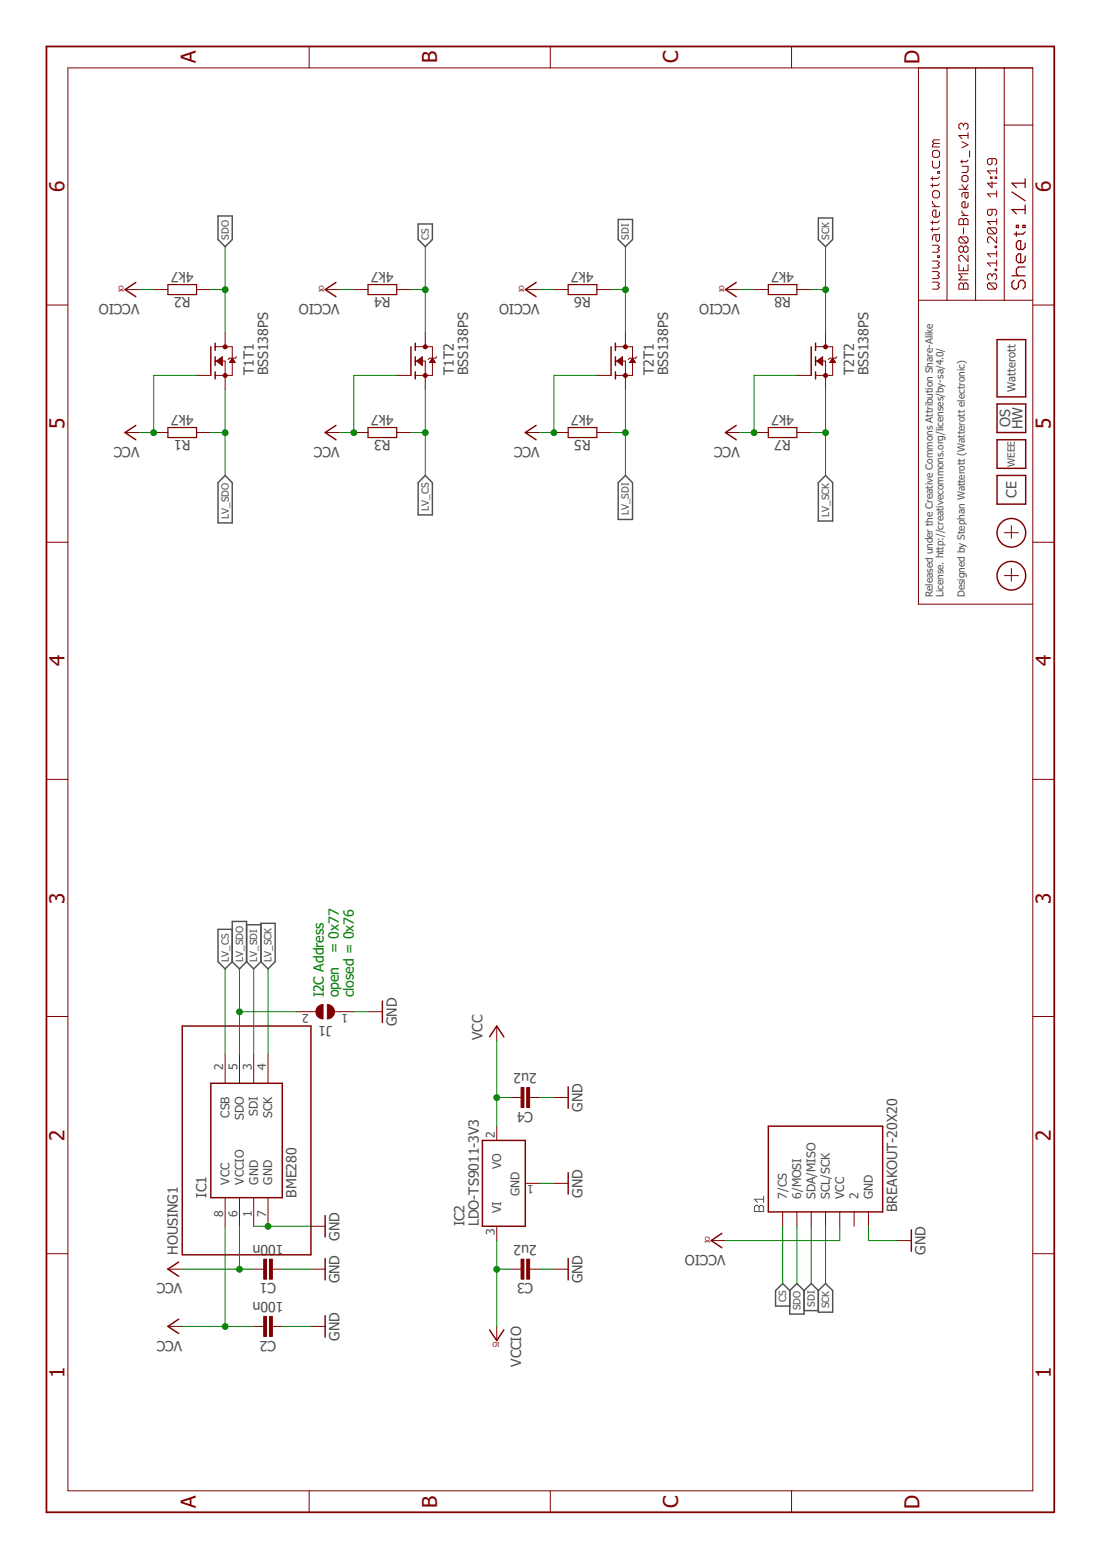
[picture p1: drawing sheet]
<?xml version="1.0" encoding="utf-8"?>
<!DOCTYPE eagle SYSTEM "eagle.dtd">
<eagle version="7.7.0">
<drawing>
<settings>
<setting alwaysvectorfont="no"/>
<setting verticaltext="up"/>
</settings>
<grid distance="0.1" unitdist="inch" unit="inch" style="lines" multiple="1" display="no" altdistance="0.01" altunitdist="inch" altunit="inch"/>
<schematic xreflabel="%F%N/%S.%C%R" xrefpart="/%S.%C%R">
<libraries>
<library name="we-board">
<symbols>
<symbol name="BREAKOUT">
<wire x1="-7.62" y1="10.16" x2="-7.62" y2="-10.16" width="0.254" layer="94"/>
<wire x1="-7.62" y1="-10.16" x2="7.62" y2="-10.16" width="0.254" layer="94"/>
<wire x1="7.62" y1="-10.16" x2="7.62" y2="10.16" width="0.254" layer="94"/>
<wire x1="7.62" y1="10.16" x2="-7.62" y2="10.16" width="0.254" layer="94"/>
<text x="-7.62" y="12.7" size="1.778" layer="95" font="vector" align="top-left">&gt;NAME</text>
<text x="-7.62" y="-12.7" size="1.778" layer="95">&gt;Value</text>
<pin name="6/MOSI" x="-10.16" y="5.08" visible="pin" length="short"/>
<pin name="SDA/MISO" x="-10.16" y="2.54" visible="pin" length="short"/>
<pin name="SCL/SCK" x="-10.16" y="0" visible="pin" length="short"/>
<pin name="VCC" x="-10.16" y="-2.54" visible="pin" length="short" direction="pwr"/>
<pin name="2" x="-10.16" y="-5.08" visible="pin" length="short"/>
<pin name="GND" x="-10.16" y="-7.62" visible="pin" length="short" direction="pwr"/>
<pin name="7/CS" x="-10.16" y="7.62" visible="pin" length="short"/>
</symbol>
</symbols>
<devicesets>
<deviceset name="BREAKOUT" prefix="B">
<gates>
<gate name="BOARD" symbol="BREAKOUT" x="0" y="0"/>
</gates>
<devices>
<device name="-20X20" package="BREAKOUT-20X20">
<connects>
<connect gate="BOARD" pin="2" pad="2"/>
<connect gate="BOARD" pin="6/MOSI" pad="MOSI"/>
<connect gate="BOARD" pin="7/CS" pad="CS"/>
<connect gate="BOARD" pin="GND" pad="GND"/>
<connect gate="BOARD" pin="SCL/SCK" pad="SCL/SCK"/>
<connect gate="BOARD" pin="SDA/MISO" pad="SDA/MISO"/>
<connect gate="BOARD" pin="VCC" pad="VCC"/>
</connects>
<technologies>
<technology name=""/>
</technologies>
</device>
</devices>
</deviceset>
</devicesets>
</library>
<library name="we-sensor">
<symbols>
<symbol name="BME280">
<pin name="VCC" x="-15.24" y="5.08" length="middle" direction="pwr"/>
<pin name="GND@1" x="-15.24" y="0" length="middle" direction="pwr"/>
<pin name="VCCIO" x="-15.24" y="2.54" length="middle" direction="pwr"/>
<pin name="SDO" x="15.24" y="2.54" length="middle" rot="R180"/>
<pin name="SCK" x="15.24" y="-2.54" length="middle" rot="R180"/>
<pin name="SDI" x="15.24" y="0" length="middle" rot="R180"/>
<pin name="CSB" x="15.24" y="5.08" length="middle" direction="in" rot="R180"/>
<pin name="GND@2" x="-15.24" y="-2.54" length="middle" direction="pwr"/>
<wire x1="-10.16" y1="7.62" x2="10.16" y2="7.62" width="0.254" layer="94"/>
<wire x1="10.16" y1="7.62" x2="10.16" y2="-5.08" width="0.254" layer="94"/>
<wire x1="10.16" y1="-5.08" x2="-10.16" y2="-5.08" width="0.254" layer="94"/>
<wire x1="-10.16" y1="-5.08" x2="-10.16" y2="7.62" width="0.254" layer="94"/>
<text x="-10.16" y="10.16" size="1.778" layer="95" align="top-left">&gt;NAME</text>
<text x="-10.16" y="-7.62" size="1.778" layer="96">&gt;VALUE</text>
</symbol>
<symbol name="SF2">
<text x="-20.32" y="12.7" size="1.778" layer="95" align="top-left">&gt;NAME</text>
<wire x1="-20.32" y1="10.16" x2="-20.32" y2="-12.7" width="0.254" layer="94"/>
<wire x1="-20.32" y1="-12.7" x2="20.32" y2="-12.7" width="0.254" layer="94"/>
<wire x1="20.32" y1="-12.7" x2="20.32" y2="10.16" width="0.254" layer="94"/>
<wire x1="20.32" y1="10.16" x2="-20.32" y2="10.16" width="0.254" layer="94"/>
</symbol>
</symbols>
<devicesets>
<deviceset name="BME280" prefix="IC">
<gates>
<gate name="IC" symbol="BME280" x="0" y="0"/>
</gates>
<devices>
<device name="" package="BME280">
<connects>
<connect gate="IC" pin="CSB" pad="2"/>
<connect gate="IC" pin="GND@1" pad="1"/>
<connect gate="IC" pin="GND@2" pad="7"/>
<connect gate="IC" pin="SCK" pad="4"/>
<connect gate="IC" pin="SDI" pad="3"/>
<connect gate="IC" pin="SDO" pad="5"/>
<connect gate="IC" pin="VCC" pad="8"/>
<connect gate="IC" pin="VCCIO" pad="6"/>
</connects>
<technologies>
<technology name=""/>
</technologies>
</device>
</devices>
</deviceset>
<deviceset name="SF2" prefix="H">
<gates>
<gate name="H" symbol="SF2" x="0" y="0"/>
</gates>
<devices>
<device name="" package="SF2">
<technologies>
<technology name=""/>
</technologies>
</device>
</devices>
</deviceset>
</devicesets>
</library>
<library name="supply1">
<symbols>
<symbol name="GND">
<wire x1="-1.905" y1="0" x2="1.905" y2="0" width="0.254" layer="94"/>
<text x="-2.54" y="-2.54" size="1.778" layer="96">&gt;VALUE</text>
<pin name="GND" x="0" y="2.54" visible="off" length="short" direction="sup" rot="R270"/>
</symbol>
<symbol name="VCC">
<wire x1="1.27" y1="-1.905" x2="0" y2="0" width="0.254" layer="94"/>
<wire x1="0" y1="0" x2="-1.27" y2="-1.905" width="0.254" layer="94"/>
<text x="-2.54" y="-2.54" size="1.778" layer="96" rot="R90">&gt;VALUE</text>
<pin name="VCC" x="0" y="-2.54" visible="off" length="short" direction="sup" rot="R90"/>
</symbol>
<symbol name="VCCIO">
<wire x1="1.27" y1="-1.905" x2="0" y2="0" width="0.254" layer="94"/>
<wire x1="0" y1="0" x2="-1.27" y2="-1.905" width="0.254" layer="94"/>
<text x="-2.54" y="-2.54" size="1.778" layer="96" rot="R90">&gt;VALUE</text>
<text x="-0.508" y="0.254" size="0.8128" layer="94">IO</text>
<pin name="VCCIO" x="0" y="-2.54" visible="off" length="short" direction="sup" rot="R90"/>
</symbol>
</symbols>
<devicesets>
<deviceset name="GND" prefix="GND">
<gates>
<gate name="1" symbol="GND" x="0" y="0"/>
</gates>
<devices>
<device name="">
<technologies>
<technology name=""/>
</technologies>
</device>
</devices>
</deviceset>
<deviceset name="VCC" prefix="P+">
<gates>
<gate name="VCC" symbol="VCC" x="0" y="0"/>
</gates>
<devices>
<device name="">
<technologies>
<technology name=""/>
</technologies>
</device>
</devices>
</deviceset>
<deviceset name="VCCIO" prefix="VCC">
<gates>
<gate name="G$1" symbol="VCCIO" x="0" y="0"/>
</gates>
<devices>
<device name="">
<technologies>
<technology name=""/>
</technologies>
</device>
</devices>
</deviceset>
</devicesets>
</library>
<library name="we-rcl">
<symbols>
<symbol name="CAPACITOR">
<pin name="1" x="-2.54" y="0" visible="off" length="point" direction="pas" swaplevel="1"/>
<pin name="2" x="2.54" y="0" visible="off" length="point" direction="pas" swaplevel="1" rot="R180"/>
<text x="0" y="2.54" size="1.778" layer="95" align="bottom-center">&gt;NAME</text>
<text x="0" y="-2.54" size="1.778" layer="96" align="top-center">&gt;VALUE</text>
<wire x1="-2.54" y1="0" x2="-0.762" y2="0" width="0.1524" layer="94"/>
<wire x1="2.54" y1="0" x2="0.762" y2="0" width="0.1524" layer="94"/>
<rectangle x1="-1.27" y1="-0.254" x2="2.286" y2="0.254" layer="94" rot="R90"/>
<rectangle x1="-2.286" y1="-0.254" x2="1.27" y2="0.254" layer="94" rot="R90"/>
</symbol>
<symbol name="RESISTOR">
<pin name="1" x="-5.08" y="0" visible="off" length="short" direction="pas" swaplevel="1"/>
<pin name="2" x="5.08" y="0" visible="off" length="short" direction="pas" swaplevel="1" rot="R180"/>
<wire x1="-2.54" y1="0.889" x2="2.54" y2="0.889" width="0.2032" layer="94"/>
<wire x1="2.54" y1="0.889" x2="2.54" y2="-0.889" width="0.2032" layer="94"/>
<wire x1="2.54" y1="-0.889" x2="-2.54" y2="-0.889" width="0.2032" layer="94"/>
<wire x1="-2.54" y1="-0.889" x2="-2.54" y2="0.889" width="0.2032" layer="94"/>
<text x="0" y="1.27" size="1.778" layer="95" align="bottom-center">&gt;NAME</text>
<text x="0" y="-1.27" size="1.778" layer="96" align="top-center">&gt;VALUE</text>
</symbol>
<symbol name="JUMPER2">
<wire x1="0.381" y1="0.635" x2="0.381" y2="-0.635" width="1.27" layer="94" curve="-180" cap="flat"/>
<wire x1="-0.381" y1="-0.635" x2="-0.381" y2="0.635" width="1.27" layer="94" curve="-180" cap="flat"/>
<wire x1="2.54" y1="0" x2="1.651" y2="0" width="0.1524" layer="94"/>
<wire x1="-2.54" y1="0" x2="-1.651" y2="0" width="0.1524" layer="94"/>
<text x="0" y="2.54" size="1.778" layer="95" align="bottom-center">&gt;NAME</text>
<pin name="2" x="5.08" y="0" visible="pad" length="short" direction="pas" rot="R180"/>
<pin name="1" x="-5.08" y="0" visible="pad" length="short" direction="pas"/>
</symbol>
</symbols>
<devicesets>
<deviceset name="CAPACITOR" prefix="C" uservalue="yes">
<gates>
<gate name="C" symbol="CAPACITOR" x="0" y="0"/>
</gates>
<devices>
<device name="-0402" package="C0402">
<connects>
<connect gate="C" pin="1" pad="1"/>
<connect gate="C" pin="2" pad="2"/>
</connects>
<technologies>
<technology name=""/>
</technologies>
</device>
<device name="-0603" package="C0603">
<connects>
<connect gate="C" pin="1" pad="1"/>
<connect gate="C" pin="2" pad="2"/>
</connects>
<technologies>
<technology name=""/>
</technologies>
</device>
<device name="-0805" package="C0805">
<connects>
<connect gate="C" pin="1" pad="1"/>
<connect gate="C" pin="2" pad="2"/>
</connects>
<technologies>
<technology name=""/>
</technologies>
</device>
<device name="-1206" package="C1206">
<connects>
<connect gate="C" pin="1" pad="1"/>
<connect gate="C" pin="2" pad="2"/>
</connects>
<technologies>
<technology name=""/>
</technologies>
</device>
<device name="-0201" package="C0201">
<connects>
<connect gate="C" pin="1" pad="1"/>
<connect gate="C" pin="2" pad="2"/>
</connects>
<technologies>
<technology name=""/>
</technologies>
</device>
<device name="-1210" package="C1210">
<connects>
<connect gate="C" pin="1" pad="1"/>
<connect gate="C" pin="2" pad="2"/>
</connects>
<technologies>
<technology name=""/>
</technologies>
</device>
<device name="-1808" package="C1808">
<connects>
<connect gate="C" pin="1" pad="1"/>
<connect gate="C" pin="2" pad="2"/>
</connects>
<technologies>
<technology name=""/>
</technologies>
</device>
<device name="-1812" package="C1812">
<connects>
<connect gate="C" pin="1" pad="1"/>
<connect gate="C" pin="2" pad="2"/>
</connects>
<technologies>
<technology name=""/>
</technologies>
</device>
<device name="-1825" package="C1825">
<connects>
<connect gate="C" pin="1" pad="1"/>
<connect gate="C" pin="2" pad="2"/>
</connects>
<technologies>
<technology name=""/>
</technologies>
</device>
</devices>
</deviceset>
<deviceset name="RESISTOR" prefix="R" uservalue="yes">
<gates>
<gate name="R" symbol="RESISTOR" x="0" y="0"/>
</gates>
<devices>
<device name="-0603" package="C0603">
<connects>
<connect gate="R" pin="1" pad="1"/>
<connect gate="R" pin="2" pad="2"/>
</connects>
<technologies>
<technology name=""/>
</technologies>
</device>
<device name="-0805" package="C0805">
<connects>
<connect gate="R" pin="1" pad="1"/>
<connect gate="R" pin="2" pad="2"/>
</connects>
<technologies>
<technology name=""/>
</technologies>
</device>
<device name="-0402" package="C0402">
<connects>
<connect gate="R" pin="1" pad="1"/>
<connect gate="R" pin="2" pad="2"/>
</connects>
<technologies>
<technology name=""/>
</technologies>
</device>
<device name="-1206" package="C1206">
<connects>
<connect gate="R" pin="1" pad="1"/>
<connect gate="R" pin="2" pad="2"/>
</connects>
<technologies>
<technology name=""/>
</technologies>
</device>
<device name="-0201" package="C0201">
<connects>
<connect gate="R" pin="1" pad="1"/>
<connect gate="R" pin="2" pad="2"/>
</connects>
<technologies>
<technology name=""/>
</technologies>
</device>
<device name="-1210" package="C1210">
<connects>
<connect gate="R" pin="1" pad="1"/>
<connect gate="R" pin="2" pad="2"/>
</connects>
<technologies>
<technology name=""/>
</technologies>
</device>
<device name="-1808" package="C1808">
<connects>
<connect gate="R" pin="1" pad="1"/>
<connect gate="R" pin="2" pad="2"/>
</connects>
<technologies>
<technology name=""/>
</technologies>
</device>
<device name="-1812" package="C1812">
<connects>
<connect gate="R" pin="1" pad="1"/>
<connect gate="R" pin="2" pad="2"/>
</connects>
<technologies>
<technology name=""/>
</technologies>
</device>
<device name="-1825" package="C1825">
<connects>
<connect gate="R" pin="1" pad="1"/>
<connect gate="R" pin="2" pad="2"/>
</connects>
<technologies>
<technology name=""/>
</technologies>
</device>
<device name="-07" package="R0207/7">
<connects>
<connect gate="R" pin="1" pad="1"/>
<connect gate="R" pin="2" pad="2"/>
</connects>
<technologies>
<technology name=""/>
</technologies>
</device>
<device name="-10" package="R0207/10">
<connects>
<connect gate="R" pin="1" pad="1"/>
<connect gate="R" pin="2" pad="2"/>
</connects>
<technologies>
<technology name=""/>
</technologies>
</device>
<device name="-12" package="R0207/12">
<connects>
<connect gate="R" pin="1" pad="1"/>
<connect gate="R" pin="2" pad="2"/>
</connects>
<technologies>
<technology name=""/>
</technologies>
</device>
<device name="-15" package="R0207/15">
<connects>
<connect gate="R" pin="1" pad="1"/>
<connect gate="R" pin="2" pad="2"/>
</connects>
<technologies>
<technology name=""/>
</technologies>
</device>
<device name="10LP" package="R0207/10-LARGE_PADS">
<connects>
<connect gate="R" pin="1" pad="1"/>
<connect gate="R" pin="2" pad="2"/>
</connects>
<technologies>
<technology name=""/>
</technologies>
</device>
</devices>
</deviceset>
<deviceset name="JUMPER2" prefix="J">
<gates>
<gate name="J" symbol="JUMPER2" x="0" y="0"/>
</gates>
<devices>
<device name="-0603" package="JUMPER2-0603">
<connects>
<connect gate="J" pin="1" pad="1"/>
<connect gate="J" pin="2" pad="2"/>
</connects>
<technologies>
<technology name=""/>
</technologies>
</device>
<device name="-0603-NC" package="JUMPER2-0603_NC">
<connects>
<connect gate="J" pin="1" pad="1"/>
<connect gate="J" pin="2" pad="2"/>
</connects>
<technologies>
<technology name=""/>
</technologies>
</device>
<device name="-0402" package="JUMPER2-0402">
<connects>
<connect gate="J" pin="1" pad="1"/>
<connect gate="J" pin="2" pad="2"/>
</connects>
<technologies>
<technology name=""/>
</technologies>
</device>
<device name="-0402-NC" package="JUMPER2-0402_NC">
<connects>
<connect gate="J" pin="1" pad="1"/>
<connect gate="J" pin="2" pad="2"/>
</connects>
<technologies>
<technology name=""/>
</technologies>
</device>
<device name="-0201" package="JUMPER2-0201">
<connects>
<connect gate="J" pin="1" pad="1"/>
<connect gate="J" pin="2" pad="2"/>
</connects>
<technologies>
<technology name=""/>
</technologies>
</device>
<device name="-0201-NC" package="JUMPER2-0201_NC">
<connects>
<connect gate="J" pin="1" pad="1"/>
<connect gate="J" pin="2" pad="2"/>
</connects>
<technologies>
<technology name=""/>
</technologies>
</device>
</devices>
</deviceset>
</devicesets>
</library>
<library name="we-power">
<symbols>
<symbol name="78XX">
<wire x1="-7.62" y1="-5.08" x2="7.62" y2="-5.08" width="0.254" layer="94"/>
<wire x1="7.62" y1="-5.08" x2="7.62" y2="2.54" width="0.254" layer="94"/>
<wire x1="7.62" y1="2.54" x2="-7.62" y2="2.54" width="0.254" layer="94"/>
<wire x1="-7.62" y1="2.54" x2="-7.62" y2="-5.08" width="0.254" layer="94"/>
<text x="-7.62" y="5.715" size="1.778" layer="95">&gt;NAME</text>
<text x="-7.62" y="3.175" size="1.778" layer="96">&gt;VALUE</text>
<text x="-2.286" y="-4.064" size="1.524" layer="95">GND</text>
<pin name="VI" x="-10.16" y="0" length="short" direction="in"/>
<pin name="GND" x="0" y="-7.62" visible="pad" length="short" direction="pas" rot="R90"/>
<pin name="VO" x="10.16" y="0" length="short" direction="pas" rot="R180"/>
</symbol>
</symbols>
<devicesets>
<deviceset name="LDO" prefix="IC">
<gates>
<gate name="A" symbol="78XX" x="0" y="0"/>
</gates>
<devices>
<device name="-TS5204-3V3" package="SOT23">
<connects>
<connect gate="A" pin="GND" pad="3"/>
<connect gate="A" pin="VI" pad="2"/>
<connect gate="A" pin="VO" pad="1"/>
</connects>
<technologies>
<technology name="">
<attribute name="NRND" value="NRND" constant="no"/>
</technology>
</technologies>
</device>
<device name="-TS1117CW-3V3" package="SOT223">
<connects>
<connect gate="A" pin="GND" pad="1"/>
<connect gate="A" pin="VI" pad="3"/>
<connect gate="A" pin="VO" pad="2 4"/>
</connects>
<technologies>
<technology name=""/>
</technologies>
</device>
<device name="-78MXX" package="SOT252">
<connects>
<connect gate="A" pin="GND" pad="2"/>
<connect gate="A" pin="VI" pad="1"/>
<connect gate="A" pin="VO" pad="3"/>
</connects>
<technologies>
<technology name=""/>
</technologies>
</device>
<device name="-TS1117CW-5V" package="SOT223">
<connects>
<connect gate="A" pin="GND" pad="1"/>
<connect gate="A" pin="VI" pad="3"/>
<connect gate="A" pin="VO" pad="2 4"/>
</connects>
<technologies>
<technology name=""/>
</technologies>
</device>
<device name="-TS5204-5V" package="SOT23">
<connects>
<connect gate="A" pin="GND" pad="3"/>
<connect gate="A" pin="VI" pad="2"/>
<connect gate="A" pin="VO" pad="1"/>
</connects>
<technologies>
<technology name="">
<attribute name="NRND" value="NRND" constant="no"/>
</technology>
</technologies>
</device>
<device name="-TS9011-5V" package="SOT23">
<connects>
<connect gate="A" pin="GND" pad="1"/>
<connect gate="A" pin="VI" pad="3"/>
<connect gate="A" pin="VO" pad="2"/>
</connects>
<technologies>
<technology name=""/>
</technologies>
</device>
<device name="-TS9011-3V3" package="SOT23">
<connects>
<connect gate="A" pin="GND" pad="1"/>
<connect gate="A" pin="VI" pad="3"/>
<connect gate="A" pin="VO" pad="2"/>
</connects>
<technologies>
<technology name=""/>
</technologies>
</device>
<device name="-TS1117CP-5V" package="DPACK">
<connects>
<connect gate="A" pin="GND" pad="1"/>
<connect gate="A" pin="VI" pad="3"/>
<connect gate="A" pin="VO" pad="4"/>
</connects>
<technologies>
<technology name=""/>
</technologies>
</device>
</devices>
</deviceset>
</devicesets>
</library>
<library name="we-transistor">
<symbols>
<symbol name="MOSFET_N-CHN">
<text x="2.54" y="0" size="1.778" layer="95">&gt;NAME</text>
<text x="2.54" y="-2.54" size="1.778" layer="96">&gt;VALUE</text>
<pin name="G" x="-5.08" y="-2.54" visible="off" length="short" direction="pas"/>
<pin name="D" x="0" y="5.08" visible="off" length="short" direction="pas" rot="R270"/>
<pin name="S" x="0" y="-5.08" visible="off" length="short" direction="pas" rot="R90"/>
<wire x1="-1.778" y1="0.762" x2="-1.778" y2="0" width="0.254" layer="94"/>
<wire x1="-1.778" y1="0" x2="-1.778" y2="-0.762" width="0.254" layer="94"/>
<wire x1="-1.778" y1="3.175" x2="-1.778" y2="2.54" width="0.254" layer="94"/>
<wire x1="-1.778" y1="2.54" x2="-1.778" y2="1.905" width="0.254" layer="94"/>
<wire x1="-1.778" y1="0" x2="0" y2="0" width="0.1524" layer="94"/>
<wire x1="0" y1="0" x2="0" y2="-2.54" width="0.1524" layer="94"/>
<wire x1="-1.778" y1="-1.905" x2="-1.778" y2="-2.54" width="0.254" layer="94"/>
<wire x1="-1.778" y1="-2.54" x2="-1.778" y2="-3.175" width="0.254" layer="94"/>
<wire x1="-2.54" y1="2.54" x2="-2.54" y2="-2.54" width="0.254" layer="94"/>
<wire x1="0" y1="-2.54" x2="-1.778" y2="-2.54" width="0.1524" layer="94"/>
<wire x1="1.27" y1="2.54" x2="1.27" y2="0.508" width="0.1524" layer="94"/>
<wire x1="1.27" y1="0.508" x2="1.27" y2="-2.54" width="0.1524" layer="94"/>
<wire x1="0" y1="-2.54" x2="1.27" y2="-2.54" width="0.1524" layer="94"/>
<wire x1="-1.778" y1="2.54" x2="1.27" y2="2.54" width="0.1524" layer="94"/>
<wire x1="2.032" y1="0.762" x2="1.778" y2="0.508" width="0.1524" layer="94"/>
<wire x1="1.778" y1="0.508" x2="1.27" y2="0.508" width="0.1524" layer="94"/>
<wire x1="1.27" y1="0.508" x2="0.762" y2="0.508" width="0.1524" layer="94"/>
<wire x1="0.762" y1="0.508" x2="0.508" y2="0.254" width="0.1524" layer="94"/>
<circle x="0" y="-2.54" radius="0.3592" width="0" layer="94"/>
<circle x="0" y="2.54" radius="0.3592" width="0" layer="94"/>
<polygon width="0.1524" layer="94">
<vertex x="1.27" y="0.508"/>
<vertex x="0.762" y="-0.254"/>
<vertex x="1.778" y="-0.254"/>
</polygon>
<polygon width="0.1524" layer="94">
<vertex x="-1.524" y="0"/>
<vertex x="-0.508" y="0.762"/>
<vertex x="-0.508" y="-0.762"/>
</polygon>
</symbol>
</symbols>
<devicesets>
<deviceset name="BSS138PS" prefix="T">
<gates>
<gate name="T1" symbol="MOSFET_N-CHN" x="0" y="10.16"/>
<gate name="T2" symbol="MOSFET_N-CHN" x="0" y="-10.16"/>
</gates>
<devices>
<device name="" package="SOT363">
<connects>
<connect gate="T1" pin="D" pad="6"/>
<connect gate="T1" pin="G" pad="2"/>
<connect gate="T1" pin="S" pad="1"/>
<connect gate="T2" pin="D" pad="3"/>
<connect gate="T2" pin="G" pad="5"/>
<connect gate="T2" pin="S" pad="4"/>
</connects>
<technologies>
<technology name=""/>
</technologies>
</device>
</devices>
</deviceset>
</devicesets>
</library>
<library name="we-symbol">
<symbols>
<symbol name="A4L-LOC">
<wire x1="256.54" y1="3.81" x2="256.54" y2="8.89" width="0.1016" layer="94"/>
<wire x1="256.54" y1="8.89" x2="256.54" y2="13.97" width="0.1016" layer="94"/>
<wire x1="256.54" y1="13.97" x2="256.54" y2="19.05" width="0.1016" layer="94"/>
<wire x1="256.54" y1="19.05" x2="256.54" y2="24.13" width="0.1016" layer="94"/>
<wire x1="161.29" y1="3.81" x2="161.29" y2="24.13" width="0.1016" layer="94"/>
<wire x1="161.29" y1="24.13" x2="215.265" y2="24.13" width="0.1016" layer="94"/>
<wire x1="215.265" y1="24.13" x2="256.54" y2="24.13" width="0.1016" layer="94"/>
<wire x1="246.38" y1="3.81" x2="246.38" y2="8.89" width="0.1016" layer="94"/>
<wire x1="246.38" y1="8.89" x2="256.54" y2="8.89" width="0.1016" layer="94"/>
<wire x1="246.38" y1="8.89" x2="215.265" y2="8.89" width="0.1016" layer="94"/>
<wire x1="215.265" y1="8.89" x2="215.265" y2="3.81" width="0.1016" layer="94"/>
<wire x1="215.265" y1="8.89" x2="215.265" y2="13.97" width="0.1016" layer="94"/>
<wire x1="215.265" y1="13.97" x2="256.54" y2="13.97" width="0.1016" layer="94"/>
<wire x1="215.265" y1="13.97" x2="215.265" y2="19.05" width="0.1016" layer="94"/>
<wire x1="215.265" y1="19.05" x2="256.54" y2="19.05" width="0.1016" layer="94"/>
<wire x1="215.265" y1="19.05" x2="215.265" y2="24.13" width="0.1016" layer="94"/>
<frame x1="0" y1="0" x2="260.35" y2="179.07" columns="6" rows="4" layer="94"/>
<text x="217.17" y="15.24" size="1.778" layer="94" font="vector">&gt;DRAWING_NAME</text>
<text x="217.17" y="10.16" size="1.778" layer="94" font="vector">&gt;LAST_DATE_TIME</text>
<text x="230.505" y="5.08" size="2.54" layer="94" font="vector">&gt;SHEET</text>
<text x="217.17" y="5.08" size="2.54" layer="94" font="vector">Sheet:</text>
<text x="217.17" y="20.32" size="2.032" layer="94" font="vector">www.watterott.com</text>
</symbol>
<symbol name="PASSER">
<wire x1="-1.016" y1="0" x2="1.27" y2="0" width="0.127" layer="94"/>
<wire x1="0" y1="1.27" x2="0" y2="-1.27" width="0.127" layer="94"/>
<circle x="0" y="0" radius="2.54" width="0.254" layer="94"/>
</symbol>
<symbol name="LOGO_CE">
<wire x1="2.54" y1="2.54" x2="2.54" y2="-2.54" width="0.254" layer="94"/>
<wire x1="2.54" y1="-2.54" x2="-2.54" y2="-2.54" width="0.254" layer="94"/>
<wire x1="-2.54" y1="-2.54" x2="-2.54" y2="2.54" width="0.254" layer="94"/>
<wire x1="-2.54" y1="2.54" x2="2.54" y2="2.54" width="0.254" layer="94"/>
<text x="0" y="0" size="1.778" layer="95" align="center">CE</text>
</symbol>
<symbol name="LOGO_WEEE">
<wire x1="2.54" y1="2.54" x2="2.54" y2="-2.54" width="0.254" layer="94"/>
<wire x1="2.54" y1="-2.54" x2="-2.54" y2="-2.54" width="0.254" layer="94"/>
<wire x1="-2.54" y1="-2.54" x2="-2.54" y2="2.54" width="0.254" layer="94"/>
<wire x1="-2.54" y1="2.54" x2="2.54" y2="2.54" width="0.254" layer="94"/>
<text x="0" y="0" size="1.27" layer="95" align="center">WEEE</text>
</symbol>
<symbol name="LOGO">
<wire x1="5.08" y1="2.54" x2="5.08" y2="-2.54" width="0.254" layer="94"/>
<wire x1="5.08" y1="-2.54" x2="-5.08" y2="-2.54" width="0.254" layer="94"/>
<wire x1="-5.08" y1="-2.54" x2="-5.08" y2="2.54" width="0.254" layer="94"/>
<wire x1="-5.08" y1="2.54" x2="5.08" y2="2.54" width="0.254" layer="94"/>
<text x="0" y="0" size="1.4224" layer="95" align="center">Watterott</text>
</symbol>
<symbol name="LOGO_OSHW">
<wire x1="2.54" y1="2.54" x2="2.54" y2="-2.54" width="0.254" layer="94"/>
<wire x1="2.54" y1="-2.54" x2="-2.54" y2="-2.54" width="0.254" layer="94"/>
<wire x1="-2.54" y1="-2.54" x2="-2.54" y2="2.54" width="0.254" layer="94"/>
<wire x1="-2.54" y1="2.54" x2="2.54" y2="2.54" width="0.254" layer="94"/>
<text x="0" y="0" size="1.778" layer="95" distance="25" align="center">OS
HW</text>
</symbol>
</symbols>
<devicesets>
<deviceset name="FRAME-A4L" prefix="FRAME">
<gates>
<gate name="F" symbol="A4L-LOC" x="0" y="0"/>
</gates>
<devices>
<device name="">
<technologies>
<technology name=""/>
</technologies>
</device>
</devices>
</deviceset>
<deviceset name="PASSER" prefix="X">
<gates>
<gate name="X" symbol="PASSER" x="0" y="0"/>
</gates>
<devices>
<device name="-07" package="PASSER_07MM">
<technologies>
<technology name=""/>
</technologies>
</device>
</devices>
</deviceset>
<deviceset name="LOGO_CE" prefix="LOGO">
<gates>
<gate name="G$1" symbol="LOGO_CE" x="0" y="0"/>
</gates>
<devices>
<device name="-4" package="CE_4MM">
<technologies>
<technology name=""/>
</technologies>
</device>
<device name="-2" package="CE_2MM">
<technologies>
<technology name=""/>
</technologies>
</device>
<device name="-8" package="CE_8MM">
<technologies>
<technology name=""/>
</technologies>
</device>
</devices>
</deviceset>
<deviceset name="LOGO_WEEE" prefix="LOGO">
<gates>
<gate name="L" symbol="LOGO_WEEE" x="0" y="0"/>
</gates>
<devices>
<device name="-8" package="WEEE_8MM">
<technologies>
<technology name=""/>
</technologies>
</device>
<device name="-4" package="WEEE_4MM">
<technologies>
<technology name=""/>
</technologies>
</device>
</devices>
</deviceset>
<deviceset name="LOGO_SPARK" prefix="LOGO">
<gates>
<gate name="G$1" symbol="LOGO" x="0" y="0"/>
</gates>
<devices>
<device name="-2" package="SPARK_2MM">
<technologies>
<technology name=""/>
</technologies>
</device>
<device name="-4" package="SPARK_4MM">
<technologies>
<technology name=""/>
</technologies>
</device>
</devices>
</deviceset>
<deviceset name="LOGO_OSHW" prefix="LOGO">
<gates>
<gate name="L" symbol="LOGO_OSHW" x="0" y="0"/>
</gates>
<devices>
<device name="-3" package="OSHW_3MM">
<technologies>
<technology name=""/>
</technologies>
</device>
<device name="-4" package="OSHW_4MM">
<technologies>
<technology name=""/>
</technologies>
</device>
<device name="-5" package="OSHW_5MM">
<technologies>
<technology name=""/>
</technologies>
</device>
<device name="-2" package="OSHW_2MM">
<technologies>
<technology name=""/>
</technologies>
</device>
</devices>
</deviceset>
</devicesets>
</library>
</libraries>
<attributes>
</attributes>
<variantdefs>
</variantdefs>
<classes>
<class number="0" name="default" width="0" drill="0">
</class>
</classes>
<parts>
<part name="B1" library="we-board" deviceset="BREAKOUT" device="-20X20"/>
<part name="IC1" library="we-sensor" deviceset="BME280" device=""/>
<part name="GND1" library="supply1" deviceset="GND" device=""/>
<part name="P+1" library="supply1" deviceset="VCC" device=""/>
<part name="C1" library="we-rcl" deviceset="CAPACITOR" device="-0402" value="100n"/>
<part name="R1" library="we-rcl" deviceset="RESISTOR" device="-0402" value="4k7"/>
<part name="IC2" library="we-power" deviceset="LDO" device="-TS9011-3V3" value="LDO-TS9011-3V3"/>
<part name="T1" library="we-transistor" deviceset="BSS138PS" device=""/>
<part name="T2" library="we-transistor" deviceset="BSS138PS" device=""/>
<part name="P+2" library="supply1" deviceset="VCC" device=""/>
<part name="C2" library="we-rcl" deviceset="CAPACITOR" device="-0402" value="100n"/>
<part name="GND2" library="supply1" deviceset="GND" device=""/>
<part name="GND3" library="supply1" deviceset="GND" device=""/>
<part name="R2" library="we-rcl" deviceset="RESISTOR" device="-0402" value="4k7"/>
<part name="R3" library="we-rcl" deviceset="RESISTOR" device="-0402" value="4k7"/>
<part name="R4" library="we-rcl" deviceset="RESISTOR" device="-0402" value="4k7"/>
<part name="R5" library="we-rcl" deviceset="RESISTOR" device="-0402" value="4k7"/>
<part name="R6" library="we-rcl" deviceset="RESISTOR" device="-0402" value="4k7"/>
<part name="R7" library="we-rcl" deviceset="RESISTOR" device="-0402" value="4k7"/>
<part name="R8" library="we-rcl" deviceset="RESISTOR" device="-0402" value="4k7"/>
<part name="VCC1" library="supply1" deviceset="VCCIO" device=""/>
<part name="C3" library="we-rcl" deviceset="CAPACITOR" device="-0402" value="2u2"/>
<part name="C4" library="we-rcl" deviceset="CAPACITOR" device="-0402" value="2u2"/>
<part name="GND4" library="supply1" deviceset="GND" device=""/>
<part name="GND5" library="supply1" deviceset="GND" device=""/>
<part name="GND6" library="supply1" deviceset="GND" device=""/>
<part name="P+3" library="supply1" deviceset="VCC" device=""/>
<part name="VCC2" library="supply1" deviceset="VCCIO" device=""/>
<part name="VCC3" library="supply1" deviceset="VCCIO" device=""/>
<part name="VCC4" library="supply1" deviceset="VCCIO" device=""/>
<part name="VCC5" library="supply1" deviceset="VCCIO" device=""/>
<part name="P+4" library="supply1" deviceset="VCC" device=""/>
<part name="P+5" library="supply1" deviceset="VCC" device=""/>
<part name="P+6" library="supply1" deviceset="VCC" device=""/>
<part name="P+7" library="supply1" deviceset="VCC" device=""/>
<part name="GND7" library="supply1" deviceset="GND" device=""/>
<part name="VCC6" library="supply1" deviceset="VCCIO" device=""/>
<part name="FRAME1" library="we-symbol" deviceset="FRAME-A4L" device=""/>
<part name="X1" library="we-symbol" deviceset="PASSER" device="-07"/>
<part name="X2" library="we-symbol" deviceset="PASSER" device="-07"/>
<part name="J1" library="we-rcl" deviceset="JUMPER2" device="-0603"/>
<part name="GND8" library="supply1" deviceset="GND" device=""/>
<part name="HOUSING1" library="we-sensor" deviceset="SF2" device=""/>
<part name="LOGO3" library="we-symbol" deviceset="LOGO_CE" device="-2"/>
<part name="LOGO4" library="we-symbol" deviceset="LOGO_WEEE" device="-4"/>
<part name="LOGO5" library="we-symbol" deviceset="LOGO_SPARK" device="-2"/>
<part name="LOGO6" library="we-symbol" deviceset="LOGO_OSHW" device="-2" value="LOGO_OSHW-2"/>
</parts>
<sheets>
<sheet>
<plain>
<text x="91.44" y="124.46" size="1.778" layer="91">I2C Address
open   = 0x77
closed = 0x76</text>
<text x="162.56" y="22.86" size="1.27" layer="95" align="top-left">Released under the Creative Commons Attribution Share-Alike 
License. http://creativecommons.org/licenses/by-sa/4.0/

Designed by Stephan Watterott (Watterott electronic)</text>
</plain>
<instances>
<instance part="B1" gate="BOARD" x="60.96" y="40.64"/>
<instance part="IC1" gate="IC" x="66.04" y="142.24"/>
<instance part="GND1" gate="1" x="43.18" y="129.54"/>
<instance part="P+1" gate="VCC" x="33.02" y="157.48"/>
<instance part="C1" gate="C" x="43.18" y="139.7" rot="R90"/>
<instance part="R1" gate="R" x="191.77" y="154.94" rot="R90"/>
<instance part="IC2" gate="A" x="58.42" y="99.06"/>
<instance part="T1" gate="T1" x="204.47" y="147.32" smashed="yes" rot="R270">
<attribute name="NAME" x="201.93" y="142.24" size="1.778" layer="95"/>
<attribute name="VALUE" x="201.93" y="139.7" size="1.778" layer="96"/>
</instance>
<instance part="T1" gate="T2" x="204.47" y="111.76" smashed="yes" rot="R270">
<attribute name="NAME" x="201.93" y="106.68" size="1.778" layer="95"/>
<attribute name="VALUE" x="201.93" y="104.14" size="1.778" layer="96"/>
</instance>
<instance part="T2" gate="T1" x="204.47" y="76.2" smashed="yes" rot="R270">
<attribute name="NAME" x="201.93" y="71.12" size="1.778" layer="95"/>
<attribute name="VALUE" x="201.93" y="68.58" size="1.778" layer="96"/>
</instance>
<instance part="T2" gate="T2" x="204.47" y="40.64" smashed="yes" rot="R270">
<attribute name="NAME" x="201.93" y="35.56" size="1.778" layer="95"/>
<attribute name="VALUE" x="201.93" y="33.02" size="1.778" layer="96"/>
</instance>
<instance part="P+2" gate="VCC" x="43.18" y="157.48"/>
<instance part="C2" gate="C" x="33.02" y="139.7" rot="R90"/>
<instance part="GND2" gate="1" x="50.8" y="129.54"/>
<instance part="GND3" gate="1" x="33.02" y="129.54"/>
<instance part="R2" gate="R" x="217.17" y="154.94" rot="R90"/>
<instance part="R3" gate="R" x="191.77" y="119.38" rot="R90"/>
<instance part="R4" gate="R" x="217.17" y="119.38" rot="R90"/>
<instance part="R5" gate="R" x="191.77" y="83.82" rot="R90"/>
<instance part="R6" gate="R" x="217.17" y="83.82" rot="R90"/>
<instance part="R7" gate="R" x="191.77" y="48.26" rot="R90"/>
<instance part="R8" gate="R" x="217.17" y="48.26" rot="R90"/>
<instance part="VCC1" gate="G$1" x="30.48" y="99.06" rot="R90"/>
<instance part="C3" gate="C" x="43.18" y="93.98" rot="R90"/>
<instance part="C4" gate="C" x="73.66" y="93.98" rot="R90"/>
<instance part="GND4" gate="1" x="43.18" y="86.36"/>
<instance part="GND5" gate="1" x="58.42" y="86.36"/>
<instance part="GND6" gate="1" x="73.66" y="86.36"/>
<instance part="P+3" gate="VCC" x="86.36" y="99.06" rot="R270"/>
<instance part="VCC2" gate="G$1" x="217.17" y="129.54"/>
<instance part="VCC3" gate="G$1" x="217.17" y="165.1"/>
<instance part="VCC4" gate="G$1" x="217.17" y="93.98"/>
<instance part="VCC5" gate="G$1" x="217.17" y="58.42"/>
<instance part="P+4" gate="VCC" x="191.77" y="58.42"/>
<instance part="P+5" gate="VCC" x="191.77" y="93.98"/>
<instance part="P+6" gate="VCC" x="191.77" y="129.54"/>
<instance part="P+7" gate="VCC" x="191.77" y="165.1"/>
<instance part="GND7" gate="1" x="48.26" y="25.4"/>
<instance part="VCC6" gate="G$1" x="48.26" y="60.96"/>
<instance part="FRAME1" gate="F" x="0" y="0"/>
<instance part="X1" gate="X" x="166.37" y="7.62"/>
<instance part="X2" gate="X" x="173.99" y="7.62"/>
<instance part="J1" gate="J" x="88.9" y="129.54" rot="R90"/>
<instance part="GND8" gate="1" x="88.9" y="119.38"/>
<instance part="HOUSING1" gate="H" x="66.04" y="144.78"/>
<instance part="LOGO3" gate="G$1" x="181.61" y="7.62"/>
<instance part="LOGO4" gate="L" x="187.96" y="7.62"/>
<instance part="LOGO5" gate="G$1" x="203.2" y="7.62"/>
<instance part="LOGO6" gate="L" x="194.31" y="7.62"/>
</instances>
<busses>
</busses>
<nets>
<net name="VCC" class="0">
<segment>
<pinref part="IC1" gate="IC" pin="VCC"/>
<pinref part="P+1" gate="VCC" pin="VCC"/>
<wire x1="50.8" y1="147.32" x2="33.02" y2="147.32" width="0.1524" layer="91"/>
<wire x1="33.02" y1="147.32" x2="33.02" y2="154.94" width="0.1524" layer="91"/>
<pinref part="C2" gate="C" pin="2"/>
<wire x1="33.02" y1="142.24" x2="33.02" y2="147.32" width="0.1524" layer="91"/>
<junction x="33.02" y="147.32"/>
</segment>
<segment>
<pinref part="IC1" gate="IC" pin="VCCIO"/>
<pinref part="P+2" gate="VCC" pin="VCC"/>
<wire x1="50.8" y1="144.78" x2="43.18" y2="144.78" width="0.1524" layer="91"/>
<wire x1="43.18" y1="144.78" x2="43.18" y2="154.94" width="0.1524" layer="91"/>
<pinref part="C1" gate="C" pin="2"/>
<wire x1="43.18" y1="142.24" x2="43.18" y2="144.78" width="0.1524" layer="91"/>
<junction x="43.18" y="144.78"/>
</segment>
<segment>
<pinref part="IC2" gate="A" pin="VO"/>
<wire x1="68.58" y1="99.06" x2="73.66" y2="99.06" width="0.1524" layer="91"/>
<pinref part="C4" gate="C" pin="2"/>
<wire x1="73.66" y1="99.06" x2="83.82" y2="99.06" width="0.1524" layer="91"/>
<wire x1="73.66" y1="96.52" x2="73.66" y2="99.06" width="0.1524" layer="91"/>
<junction x="73.66" y="99.06"/>
<pinref part="P+3" gate="VCC" pin="VCC"/>
</segment>
<segment>
<pinref part="P+7" gate="VCC" pin="VCC"/>
<pinref part="R1" gate="R" pin="2"/>
<wire x1="191.77" y1="162.56" x2="191.77" y2="160.02" width="0.1524" layer="91"/>
<pinref part="T1" gate="T1" pin="G"/>
<wire x1="191.77" y1="160.02" x2="201.93" y2="160.02" width="0.1524" layer="91"/>
<wire x1="201.93" y1="160.02" x2="201.93" y2="152.4" width="0.1524" layer="91"/>
<junction x="191.77" y="160.02"/>
</segment>
<segment>
<pinref part="P+6" gate="VCC" pin="VCC"/>
<pinref part="R3" gate="R" pin="2"/>
<wire x1="191.77" y1="127" x2="191.77" y2="124.46" width="0.1524" layer="91"/>
<pinref part="T1" gate="T2" pin="G"/>
<wire x1="191.77" y1="124.46" x2="201.93" y2="124.46" width="0.1524" layer="91"/>
<wire x1="201.93" y1="124.46" x2="201.93" y2="116.84" width="0.1524" layer="91"/>
<junction x="191.77" y="124.46"/>
</segment>
<segment>
<pinref part="P+5" gate="VCC" pin="VCC"/>
<pinref part="R5" gate="R" pin="2"/>
<wire x1="191.77" y1="91.44" x2="191.77" y2="88.9" width="0.1524" layer="91"/>
<pinref part="T2" gate="T1" pin="G"/>
<wire x1="191.77" y1="88.9" x2="201.93" y2="88.9" width="0.1524" layer="91"/>
<wire x1="201.93" y1="88.9" x2="201.93" y2="81.28" width="0.1524" layer="91"/>
<junction x="191.77" y="88.9"/>
</segment>
<segment>
<pinref part="P+4" gate="VCC" pin="VCC"/>
<pinref part="R7" gate="R" pin="2"/>
<wire x1="191.77" y1="55.88" x2="191.77" y2="53.34" width="0.1524" layer="91"/>
<pinref part="T2" gate="T2" pin="G"/>
<wire x1="191.77" y1="53.34" x2="201.93" y2="53.34" width="0.1524" layer="91"/>
<wire x1="201.93" y1="53.34" x2="201.93" y2="45.72" width="0.1524" layer="91"/>
<junction x="191.77" y="53.34"/>
</segment>
</net>
<net name="GND" class="0">
<segment>
<pinref part="IC1" gate="IC" pin="GND@1"/>
<pinref part="IC1" gate="IC" pin="GND@2"/>
<wire x1="50.8" y1="142.24" x2="50.8" y2="139.7" width="0.1524" layer="91"/>
<pinref part="GND2" gate="1" pin="GND"/>
<wire x1="50.8" y1="139.7" x2="50.8" y2="132.08" width="0.1524" layer="91"/>
<junction x="50.8" y="139.7"/>
</segment>
<segment>
<pinref part="GND3" gate="1" pin="GND"/>
<pinref part="C2" gate="C" pin="1"/>
<wire x1="33.02" y1="132.08" x2="33.02" y2="137.16" width="0.1524" layer="91"/>
</segment>
<segment>
<pinref part="C1" gate="C" pin="1"/>
<pinref part="GND1" gate="1" pin="GND"/>
<wire x1="43.18" y1="137.16" x2="43.18" y2="132.08" width="0.1524" layer="91"/>
</segment>
<segment>
<pinref part="GND4" gate="1" pin="GND"/>
<pinref part="C3" gate="C" pin="1"/>
<wire x1="43.18" y1="88.9" x2="43.18" y2="91.44" width="0.1524" layer="91"/>
</segment>
<segment>
<pinref part="GND5" gate="1" pin="GND"/>
<pinref part="IC2" gate="A" pin="GND"/>
<wire x1="58.42" y1="88.9" x2="58.42" y2="91.44" width="0.1524" layer="91"/>
</segment>
<segment>
<pinref part="GND6" gate="1" pin="GND"/>
<pinref part="C4" gate="C" pin="1"/>
<wire x1="73.66" y1="88.9" x2="73.66" y2="91.44" width="0.1524" layer="91"/>
</segment>
<segment>
<pinref part="B1" gate="BOARD" pin="GND"/>
<pinref part="GND7" gate="1" pin="GND"/>
<wire x1="50.8" y1="33.02" x2="48.26" y2="33.02" width="0.1524" layer="91"/>
<wire x1="48.26" y1="33.02" x2="48.26" y2="27.94" width="0.1524" layer="91"/>
</segment>
<segment>
<pinref part="GND8" gate="1" pin="GND"/>
<pinref part="J1" gate="J" pin="1"/>
<wire x1="88.9" y1="121.92" x2="88.9" y2="124.46" width="0.1524" layer="91"/>
</segment>
</net>
<net name="LV_SDO" class="0">
<segment>
<pinref part="T1" gate="T1" pin="S"/>
<wire x1="199.39" y1="147.32" x2="191.77" y2="147.32" width="0.1524" layer="91"/>
<pinref part="R1" gate="R" pin="1"/>
<wire x1="191.77" y1="147.32" x2="184.15" y2="147.32" width="0.1524" layer="91"/>
<wire x1="191.77" y1="149.86" x2="191.77" y2="147.32" width="0.1524" layer="91"/>
<junction x="191.77" y="147.32"/>
<label x="184.15" y="147.32" size="1.27" layer="95" rot="R180" xref="yes"/>
</segment>
<segment>
<pinref part="IC1" gate="IC" pin="SDO"/>
<wire x1="81.28" y1="144.78" x2="88.9" y2="144.78" width="0.1524" layer="91"/>
<label x="96.52" y="144.78" size="1.27" layer="95" xref="yes"/>
<pinref part="J1" gate="J" pin="2"/>
<wire x1="88.9" y1="144.78" x2="96.52" y2="144.78" width="0.1524" layer="91"/>
<wire x1="88.9" y1="134.62" x2="88.9" y2="144.78" width="0.1524" layer="91"/>
<junction x="88.9" y="144.78"/>
</segment>
</net>
<net name="LV_CS" class="0">
<segment>
<pinref part="T1" gate="T2" pin="S"/>
<wire x1="199.39" y1="111.76" x2="191.77" y2="111.76" width="0.1524" layer="91"/>
<pinref part="R3" gate="R" pin="1"/>
<wire x1="191.77" y1="111.76" x2="184.15" y2="111.76" width="0.1524" layer="91"/>
<wire x1="191.77" y1="114.3" x2="191.77" y2="111.76" width="0.1524" layer="91"/>
<junction x="191.77" y="111.76"/>
<label x="184.15" y="111.76" size="1.27" layer="95" rot="R180" xref="yes"/>
</segment>
<segment>
<pinref part="IC1" gate="IC" pin="CSB"/>
<label x="96.52" y="147.32" size="1.27" layer="95" xref="yes"/>
<wire x1="81.28" y1="147.32" x2="96.52" y2="147.32" width="0.1524" layer="91"/>
</segment>
</net>
<net name="LV_SDI" class="0">
<segment>
<pinref part="IC1" gate="IC" pin="SDI"/>
<wire x1="81.28" y1="142.24" x2="96.52" y2="142.24" width="0.1524" layer="91"/>
<label x="96.52" y="142.24" size="1.27" layer="95" xref="yes"/>
</segment>
<segment>
<pinref part="T2" gate="T1" pin="S"/>
<wire x1="199.39" y1="76.2" x2="191.77" y2="76.2" width="0.1524" layer="91"/>
<pinref part="R5" gate="R" pin="1"/>
<wire x1="191.77" y1="76.2" x2="184.15" y2="76.2" width="0.1524" layer="91"/>
<wire x1="191.77" y1="78.74" x2="191.77" y2="76.2" width="0.1524" layer="91"/>
<junction x="191.77" y="76.2"/>
<label x="184.15" y="76.2" size="1.27" layer="95" rot="R180" xref="yes"/>
</segment>
</net>
<net name="LV_SCK" class="0">
<segment>
<pinref part="IC1" gate="IC" pin="SCK"/>
<wire x1="81.28" y1="139.7" x2="96.52" y2="139.7" width="0.1524" layer="91"/>
<label x="96.52" y="139.7" size="1.27" layer="95" xref="yes"/>
</segment>
<segment>
<pinref part="T2" gate="T2" pin="S"/>
<wire x1="184.15" y1="40.64" x2="191.77" y2="40.64" width="0.1524" layer="91"/>
<pinref part="R7" gate="R" pin="1"/>
<wire x1="191.77" y1="40.64" x2="199.39" y2="40.64" width="0.1524" layer="91"/>
<wire x1="191.77" y1="43.18" x2="191.77" y2="40.64" width="0.1524" layer="91"/>
<junction x="191.77" y="40.64"/>
<label x="184.15" y="40.64" size="1.27" layer="95" rot="R180" xref="yes"/>
</segment>
</net>
<net name="SDI" class="0">
<segment>
<pinref part="T2" gate="T1" pin="D"/>
<wire x1="209.55" y1="76.2" x2="217.17" y2="76.2" width="0.1524" layer="91"/>
<pinref part="R6" gate="R" pin="1"/>
<wire x1="217.17" y1="76.2" x2="224.79" y2="76.2" width="0.1524" layer="91"/>
<wire x1="217.17" y1="78.74" x2="217.17" y2="76.2" width="0.1524" layer="91"/>
<junction x="217.17" y="76.2"/>
<label x="224.79" y="76.2" size="1.27" layer="95" xref="yes"/>
</segment>
<segment>
<pinref part="B1" gate="BOARD" pin="SDA/MISO"/>
<wire x1="50.8" y1="43.18" x2="40.64" y2="43.18" width="0.1524" layer="91"/>
<label x="40.64" y="43.18" size="1.27" layer="95" rot="R180" xref="yes"/>
</segment>
</net>
<net name="SDO" class="0">
<segment>
<pinref part="T1" gate="T1" pin="D"/>
<wire x1="209.55" y1="147.32" x2="217.17" y2="147.32" width="0.1524" layer="91"/>
<pinref part="R2" gate="R" pin="1"/>
<wire x1="217.17" y1="147.32" x2="224.79" y2="147.32" width="0.1524" layer="91"/>
<wire x1="217.17" y1="149.86" x2="217.17" y2="147.32" width="0.1524" layer="91"/>
<junction x="217.17" y="147.32"/>
<label x="224.79" y="147.32" size="1.27" layer="95" xref="yes"/>
</segment>
<segment>
<pinref part="B1" gate="BOARD" pin="6/MOSI"/>
<wire x1="50.8" y1="45.72" x2="40.64" y2="45.72" width="0.1524" layer="91"/>
<label x="40.64" y="45.72" size="1.27" layer="95" rot="R180" xref="yes"/>
</segment>
</net>
<net name="SCK" class="0">
<segment>
<pinref part="T2" gate="T2" pin="D"/>
<wire x1="209.55" y1="40.64" x2="217.17" y2="40.64" width="0.1524" layer="91"/>
<pinref part="R8" gate="R" pin="1"/>
<wire x1="217.17" y1="40.64" x2="224.79" y2="40.64" width="0.1524" layer="91"/>
<wire x1="217.17" y1="43.18" x2="217.17" y2="40.64" width="0.1524" layer="91"/>
<junction x="217.17" y="40.64"/>
<label x="224.79" y="40.64" size="1.27" layer="95" xref="yes"/>
</segment>
<segment>
<pinref part="B1" gate="BOARD" pin="SCL/SCK"/>
<wire x1="50.8" y1="40.64" x2="40.64" y2="40.64" width="0.1524" layer="91"/>
<label x="40.64" y="40.64" size="1.27" layer="95" rot="R180" xref="yes"/>
</segment>
</net>
<net name="CS" class="0">
<segment>
<pinref part="T1" gate="T2" pin="D"/>
<wire x1="209.55" y1="111.76" x2="217.17" y2="111.76" width="0.1524" layer="91"/>
<pinref part="R4" gate="R" pin="1"/>
<wire x1="217.17" y1="111.76" x2="224.79" y2="111.76" width="0.1524" layer="91"/>
<wire x1="217.17" y1="114.3" x2="217.17" y2="111.76" width="0.1524" layer="91"/>
<junction x="217.17" y="111.76"/>
<label x="224.79" y="111.76" size="1.27" layer="95" xref="yes"/>
</segment>
<segment>
<pinref part="B1" gate="BOARD" pin="7/CS"/>
<wire x1="50.8" y1="48.26" x2="40.64" y2="48.26" width="0.1524" layer="91"/>
<label x="40.64" y="48.26" size="1.27" layer="95" rot="R180" xref="yes"/>
</segment>
</net>
<net name="VCCIO" class="0">
<segment>
<pinref part="VCC1" gate="G$1" pin="VCCIO"/>
<pinref part="IC2" gate="A" pin="VI"/>
<wire x1="33.02" y1="99.06" x2="43.18" y2="99.06" width="0.1524" layer="91"/>
<pinref part="C3" gate="C" pin="2"/>
<wire x1="43.18" y1="99.06" x2="48.26" y2="99.06" width="0.1524" layer="91"/>
<wire x1="43.18" y1="96.52" x2="43.18" y2="99.06" width="0.1524" layer="91"/>
<junction x="43.18" y="99.06"/>
</segment>
<segment>
<pinref part="R2" gate="R" pin="2"/>
<pinref part="VCC3" gate="G$1" pin="VCCIO"/>
<wire x1="217.17" y1="160.02" x2="217.17" y2="162.56" width="0.1524" layer="91"/>
</segment>
<segment>
<pinref part="R4" gate="R" pin="2"/>
<pinref part="VCC2" gate="G$1" pin="VCCIO"/>
<wire x1="217.17" y1="124.46" x2="217.17" y2="127" width="0.1524" layer="91"/>
</segment>
<segment>
<pinref part="R6" gate="R" pin="2"/>
<pinref part="VCC4" gate="G$1" pin="VCCIO"/>
<wire x1="217.17" y1="88.9" x2="217.17" y2="91.44" width="0.1524" layer="91"/>
</segment>
<segment>
<pinref part="R8" gate="R" pin="2"/>
<pinref part="VCC5" gate="G$1" pin="VCCIO"/>
<wire x1="217.17" y1="53.34" x2="217.17" y2="55.88" width="0.1524" layer="91"/>
</segment>
<segment>
<pinref part="B1" gate="BOARD" pin="VCC"/>
<wire x1="50.8" y1="38.1" x2="48.26" y2="38.1" width="0.1524" layer="91"/>
<wire x1="48.26" y1="38.1" x2="48.26" y2="58.42" width="0.1524" layer="91"/>
<pinref part="VCC6" gate="G$1" pin="VCCIO"/>
</segment>
</net>
</nets>
</sheet>
</sheets>
</schematic>
</drawing>
<compatibility>
<note version="6.3" minversion="6.2.2" severity="warning">
Since Version 6.2.2 text objects can contain more than one line,
which will not be processed correctly with this version.
</note>
</compatibility>
</eagle>
